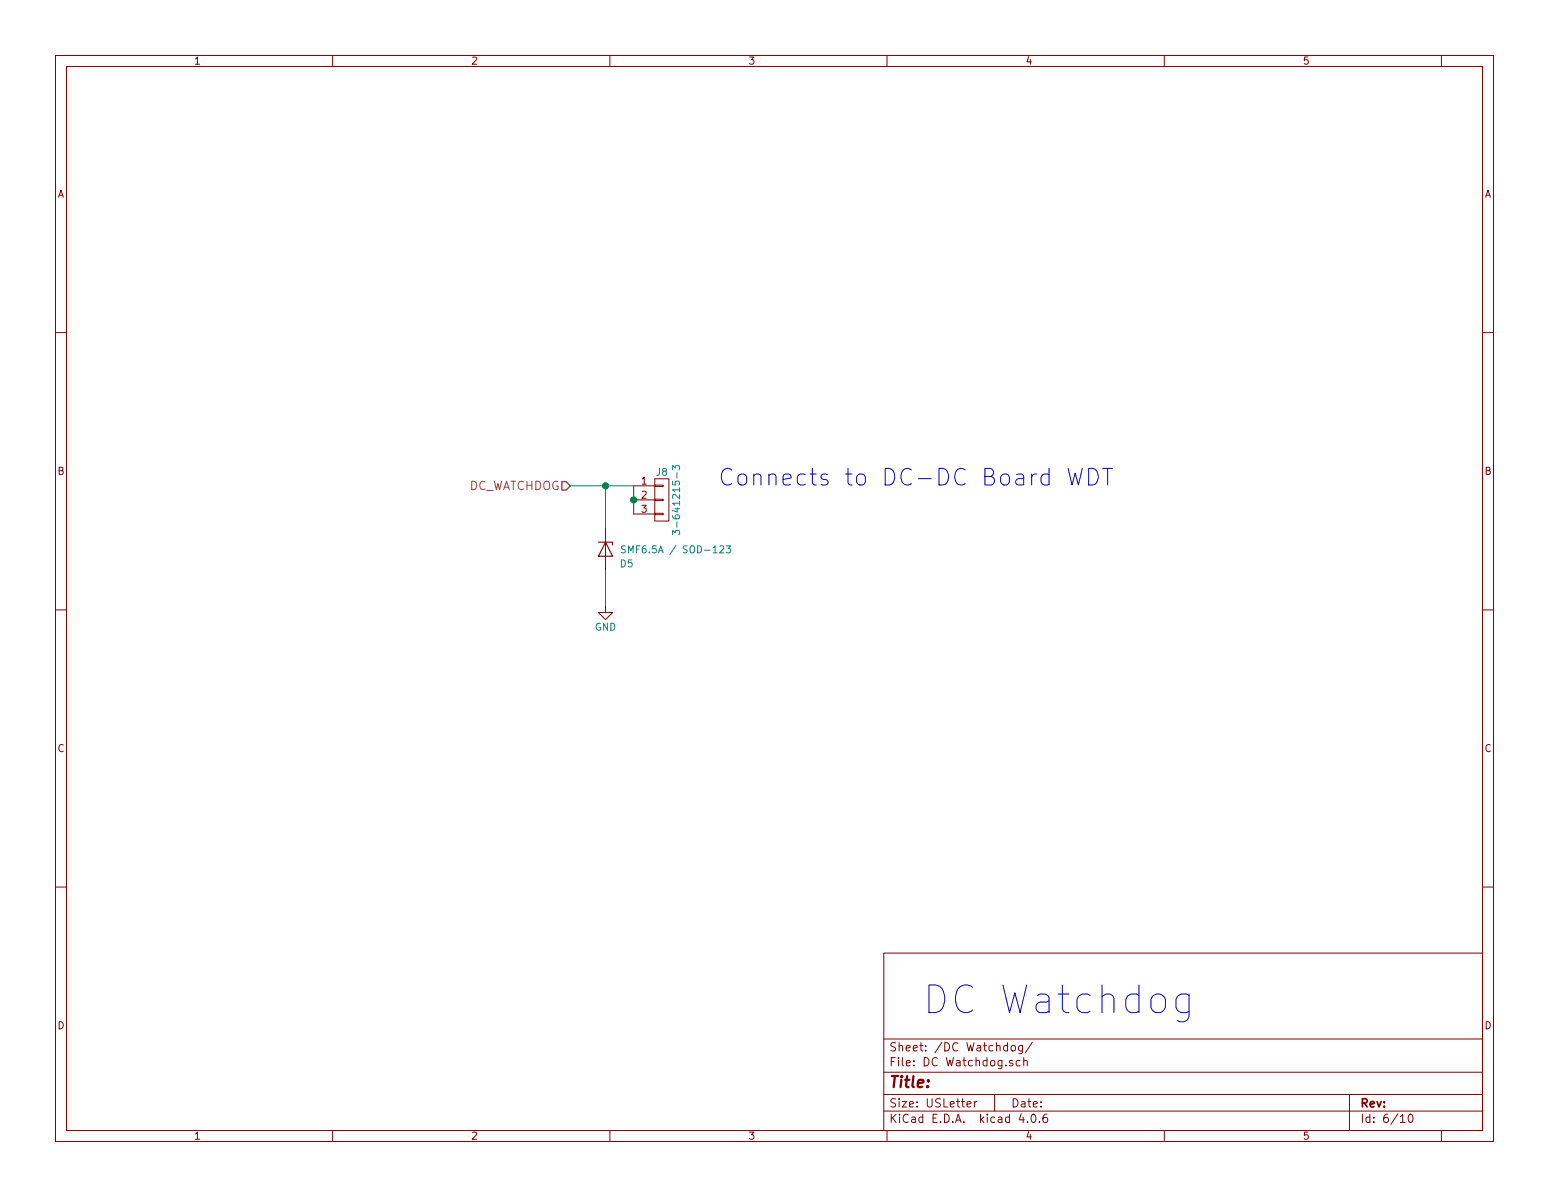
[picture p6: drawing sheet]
EESchema Schematic File Version 2
LIBS:POWER_NODE_V2-rescue
LIBS:power
LIBS:device
LIBS:transistors
LIBS:conn
LIBS:linear
LIBS:regul
LIBS:74xx
LIBS:cmos4000
LIBS:adc-dac
LIBS:memory
LIBS:xilinx
LIBS:microcontrollers
LIBS:dsp
LIBS:microchip
LIBS:analog_switches
LIBS:motorola
LIBS:texas
LIBS:intel
LIBS:audio
LIBS:interface
LIBS:digital-audio
LIBS:philips
LIBS:display
LIBS:cypress
LIBS:siliconi
LIBS:opto
LIBS:atmel
LIBS:contrib
LIBS:valves
LIBS:power-node-lib
LIBS:POWER_NODE_V2-cache
EELAYER 25 0
EELAYER END
$Descr USLetter 11000 8500
encoding utf-8
Sheet 6 10
Title ""
Date ""
Rev ""
Comp ""
Comment1 ""
Comment2 ""
Comment3 ""
Comment4 ""
$EndDescr
Text HLabel 4050 3450 0    60   Input ~ 0
DC_WATCHDOG
Wire Wire Line
	4050 3450 4500 3450
$Comp
L D_Zener D5
U 1 1
P 4300 3900
F 0 "D5" V 4400 4050 50  0000 C CNN
F 1 "SMF6.5A / SOD-123" V 4300 4400 50  0000 C CNN
F 2 "Diodes_SMD:D_SOD-123" H 4300 3900 50  0001 C CNN
F 3 "" H 4300 3900 50  0001 C CNN
	1    4300 3900
	0    1    1    0   
$EndComp
Wire Wire Line
	4300 3750 4300 3450
Connection ~ 4300 3450
$Comp
L GND #PWR95
U 1 1
P 4300 4300
F 0 "#PWR95" H 4300 4050 50  0001 C CNN
F 1 "GND" H 4300 4150 50  0000 C CNN
F 2 "" H 4300 4300 50  0001 C CNN
F 3 "" H 4300 4300 50  0001 C CNN
	1    4300 4300
	1    0    0    -1  
$EndComp
Wire Wire Line
	4300 4300 4300 4050
Text Notes 5100 3450 0    118  ~ 0
Connects to DC-DC Board WDT
Text Notes 6550 7200 0    197  ~ 0
DC Watchdog
$Comp
L CONN_01X03 J8
U 1 1
P 4700 3550
F 0 "J8" H 4700 3750 50  0000 C CNN
F 1 "3-641215-3" V 4800 3550 50  0000 C CNN
F 2 "rLoop_Footprints:3-641215-3_3Pin_Latching_Header" H 4700 3550 50  0001 C CNN
F 3 "" H 4700 3550 50  0001 C CNN
	1    4700 3550
	1    0    0    -1  
$EndComp
Wire Wire Line
	4500 3450 4500 3650
Connection ~ 4500 3550
$EndSCHEMATC
